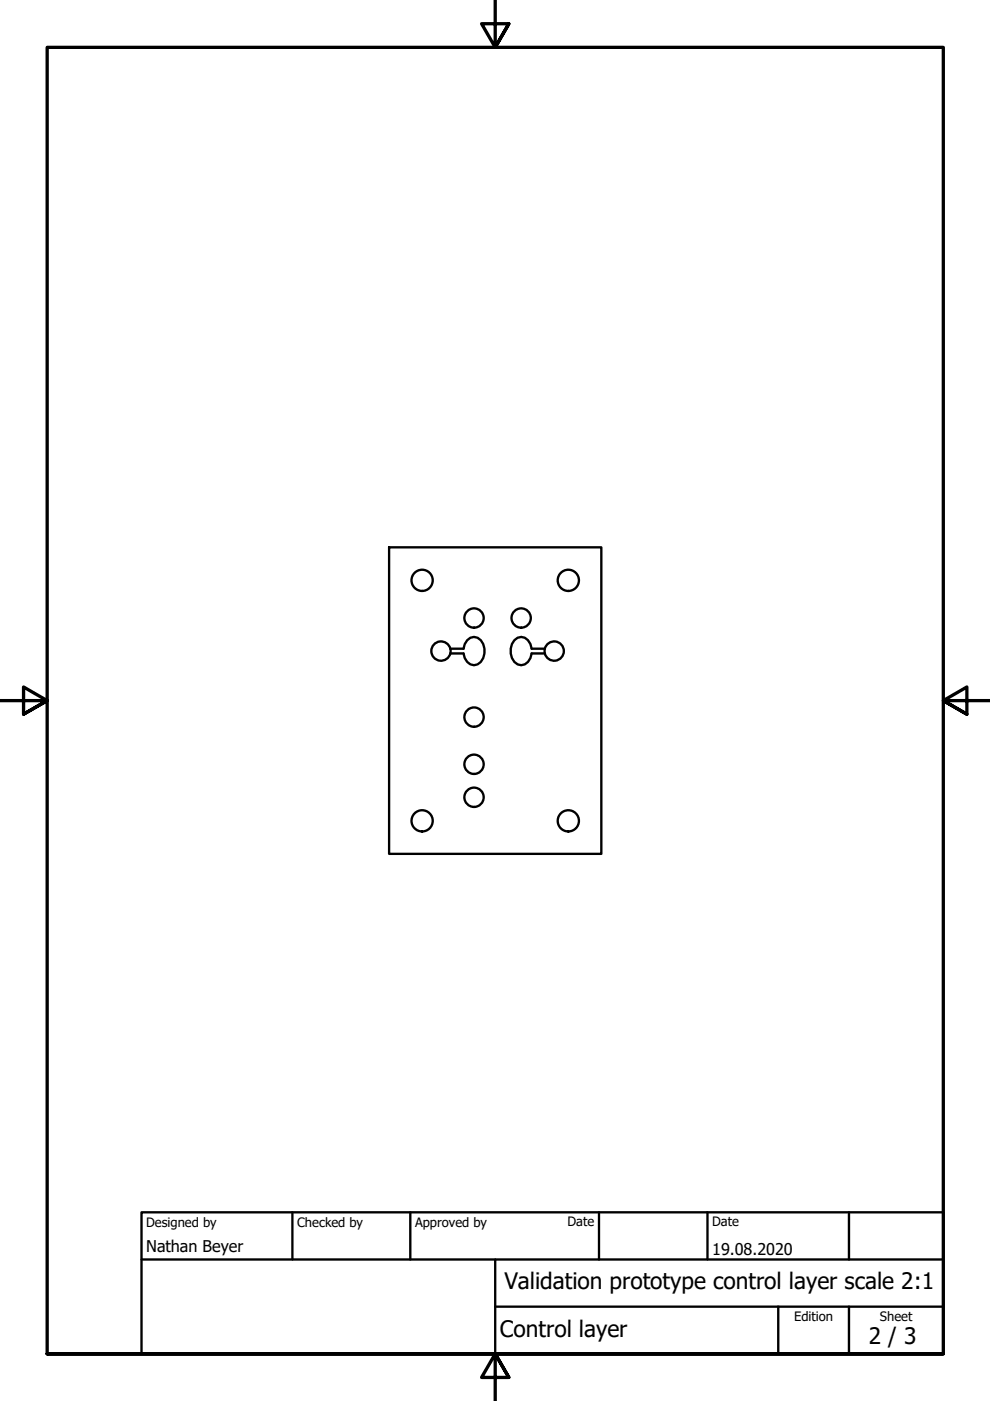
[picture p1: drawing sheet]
<svg xmlns="http://www.w3.org/2000/svg" width="210mm" height="297mm" viewBox="0 0 210 297" stroke-linecap="round" stroke-linejoin="round" font-family="sans-serif">
<!-- layer: Visible (ISO) -->
<g fill="none" stroke="#000" stroke-width=".5">
<path d="M82.5 116h45v65h-45zM95.5 137.5h2.8a2.36 2.36 0 0 1 3-2.3 3.4 3.4 0 0 1 0 5.7 2.04 2.04 0 0 1-2.8-1.4l-.2-1h-2.8M95.5 137.5a2.05 2.05 0 0 0-3.2-1.1 2.05 2.05 0 0 0 0 3.3 2.05 2.05 0 0 0 3.2-1.2M95.5 137.5v1M115.5 137.5v1M115.5 137.5a2.05 2.05 0 0 1 3.2-1.1 2.05 2.05 0 0 1 0 3.3 2.05 2.05 0 0 1-3.2-1.2M115.5 137.5h-2.8a2.36 2.36 0 0 0-3-2.3 3.4 3.4 0 0 0 0 5.7 2.04 2.04 0 0 0 2.8-1.4l.2-1h2.8"/>
<circle cx="89.5" cy="123" r="2.25"/>
<circle cx="100.5" cy="131" r="2.05"/>
<circle cx="110.5" cy="131" r="2.05"/>
<circle cx="120.5" cy="123" r="2.25"/>
<circle cx="100.5" cy="152" r="2.05"/>
<circle cx="89.5" cy="174" r="2.25"/>
<circle cx="100.5" cy="169" r="2.05"/>
<circle cx="100.5" cy="162" r="2.05"/>
<circle cx="120.5" cy="174" r="2.25"/>
</g>
<!-- layer: Border (ISO) -->
<path d="M105 0v10l-2.9-5h5.8l-2.9 5 2.9-5M0 148.5h10l-5-2.8v5.7l5-2.9-5 2.9M210 148.5h-10l5-2.8v5.7l-5-2.9 5 2.9M10 287v-277h190v277h-190h190M107.9 292l-2.9-5 2.9 5h-5.8l2.9-5v10" fill="none" stroke="#000" stroke-width=".7"/>
<!-- layer: Title (ISO) -->
<path d="M30 257h170v30h-170zM62 257v10M87 257v10M127 257v10M150 257v10M180 257v10M30 267h170M105 277h95M105 267v20M165 277v10M180 277v10" fill="none" stroke="#000" stroke-width=".5"/>
<g font-size="4.8">
<text x="107" y="273.4">Validation prototype control layer scale 2:1</text>
<text x="106" y="283.4">Control layer</text>
<text x="184.2" y="285">2 / 3</text>
</g>
<g font-size="3.4">
<text x="31" y="265.4">Nathan Beyer</text>
<text x="151" y="266">19.08.2020</text>
</g>
<g font-size="2.7">
<text x="31" y="260.1">Designed by</text>
<text x="63" y="260.1">Checked by</text>
<text x="88" y="260.1">Approved by</text>
<text x="120.3" y="260">Date</text>
<text x="151" y="260">Date</text>
<text x="168.4" y="280.1">Edition</text>
<text x="186.6" y="280.1">Sheet</text>
</g>
</svg>
